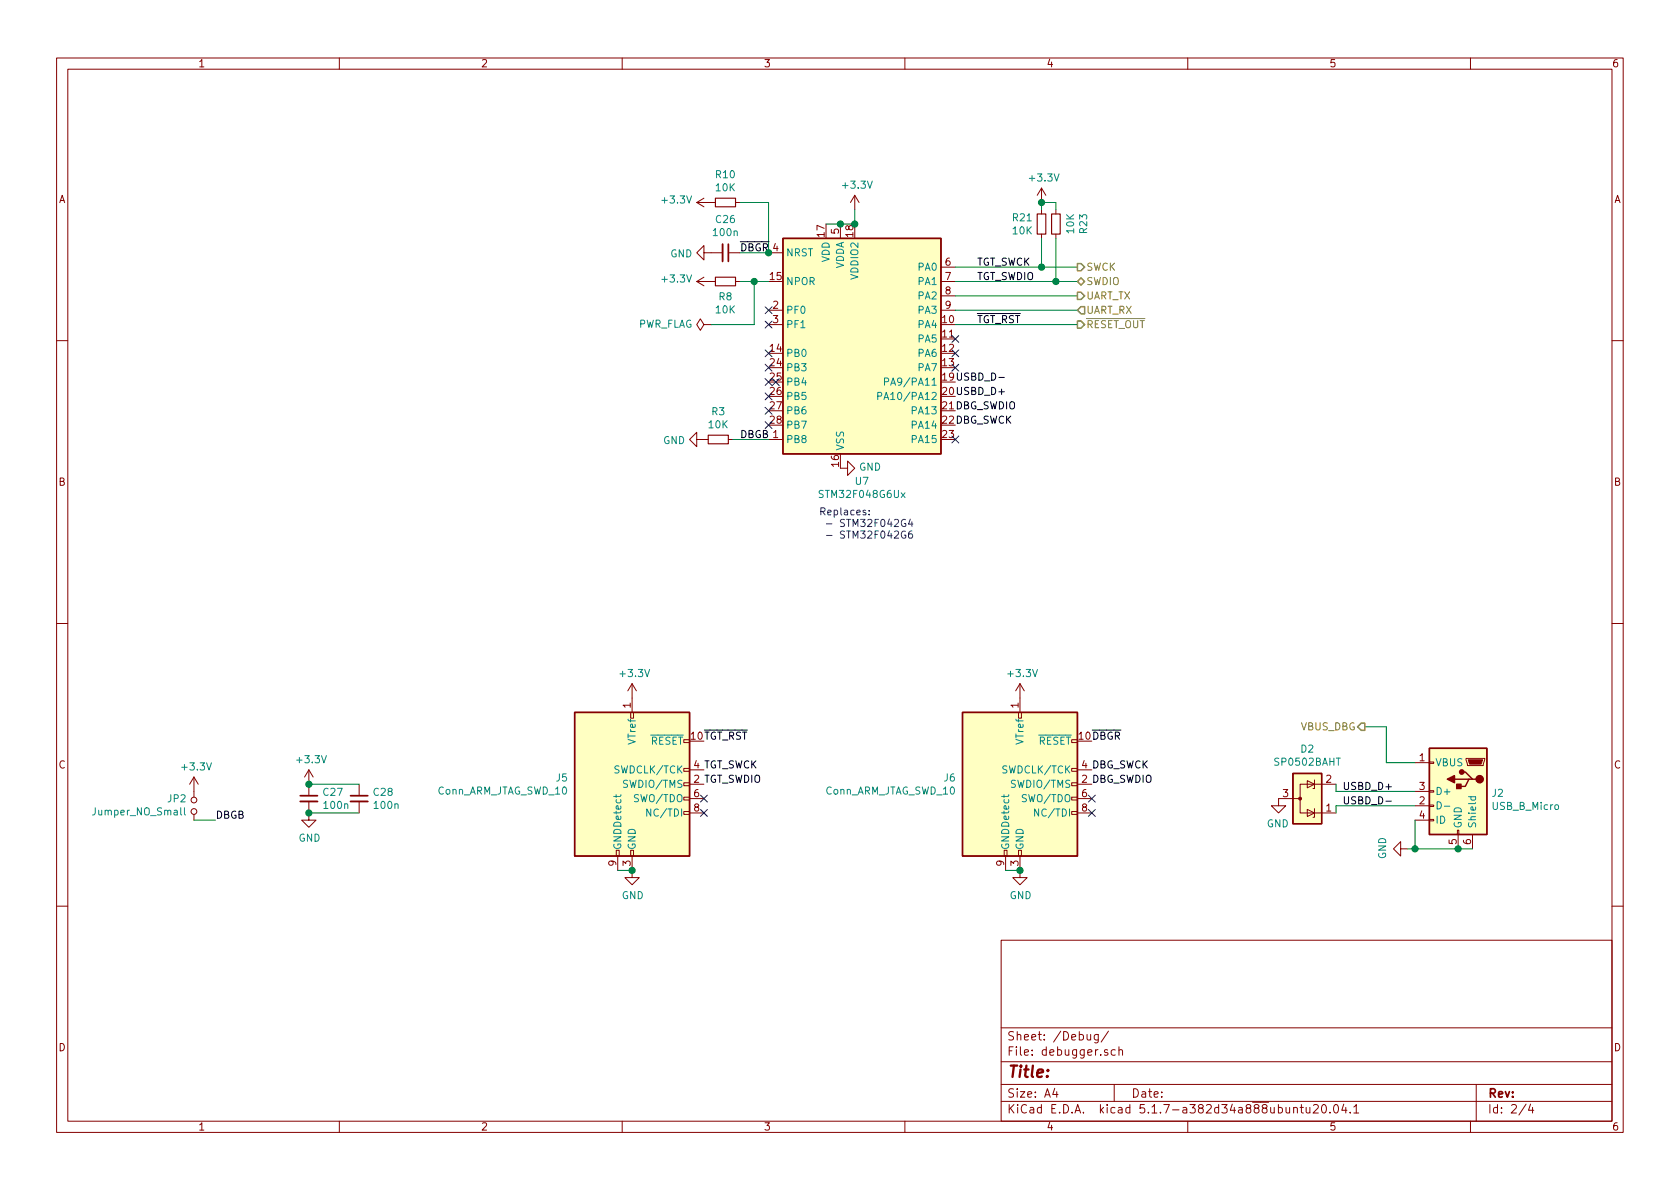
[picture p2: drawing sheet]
EESchema Schematic File Version 4
EELAYER 30 0
EELAYER END
$Descr A4 11693 8268
encoding utf-8
Sheet 2 4
Title ""
Date ""
Rev ""
Comp ""
Comment1 ""
Comment2 ""
Comment3 ""
Comment4 ""
$EndDescr
Text HLabel 7500 1850 2    50   Output ~ 0
SWCK
Text HLabel 7500 1950 2    50   BiDi ~ 0
SWDIO
Text HLabel 7500 2050 2    50   Output ~ 0
UART_TX
Text HLabel 7500 2150 2    50   Input ~ 0
UART_RX
Text HLabel 7500 2250 2    50   Output ~ 0
~RESET_OUT
Text Label 6650 2750 0    50   ~ 0
USBD_D+
Text Label 6650 2650 0    50   ~ 0
USBD_D-
Text Label 9700 5600 2    50   ~ 0
USBD_D-
Text Label 9700 5500 2    50   ~ 0
USBD_D+
$Comp
L power:GND #PWR?
U 1 1
P 9800 5900
AR Path="/6016B592" Ref="#PWR?"  Part="1" 
AR Path="/60158DDC/6016B592" Ref="#PWR043"  Part="1" 
F 0 "#PWR043" H 9800 5650 50  0001 C CNN
F 1 "GND" H 9805 5727 50  0000 C CNN
F 2 "" H 9800 5900 50  0000 C CNN
F 3 "" H 9800 5900 50  0000 C CNN
	1    9800 5900
	0    1    -1   0   
$EndComp
Wire Wire Line
	9800 5900 9850 5900
$Comp
L Power_Protection:SP0502BAHT D?
U 1 1
P 9100 5550
AR Path="/6016B5B3" Ref="D?"  Part="1" 
AR Path="/60158DDC/6016B5B3" Ref="D2"  Part="1" 
F 0 "D2" V 9442 5550 50  0000 C CNN
F 1 "SP0502BAHT" V 9351 5550 50  0000 C CNN
F 2 "Package_TO_SOT_SMD:SOT-23" H 9325 5500 50  0001 L CNN
F 3 "http://www.littelfuse.com/~/media/files/littelfuse/technical%20resources/documents/data%20sheets/sp05xxba.pdf" H 9225 5675 50  0001 C CNN
F 4 "SP0502BAHT" H 9100 5550 50  0001 C CNN "DESCRIPTION"
F 5 "Littlelfuse" H 9100 5550 50  0001 C CNN "MANUFACTURER"
F 6 "SP0502BAHTG" H 9100 5550 50  0001 C CNN "MANUFACTURER_PART_NUMBER"
	1    9100 5550
	0    1    -1   0   
$EndComp
$Comp
L power:GND #PWR?
U 1 1
P 8900 5550
AR Path="/6016B5BB" Ref="#PWR?"  Part="1" 
AR Path="/60158DDC/6016B5BB" Ref="#PWR041"  Part="1" 
F 0 "#PWR041" H 8900 5300 50  0001 C CNN
F 1 "GND" H 8905 5377 50  0000 C CNN
F 2 "" H 8900 5550 50  0000 C CNN
F 3 "" H 8900 5550 50  0000 C CNN
	1    8900 5550
	-1   0    0    -1  
$EndComp
Wire Wire Line
	9300 5500 9300 5450
Wire Wire Line
	9300 5650 9300 5600
Text HLabel 9500 5050 0    50   Output ~ 0
VBUS_DBG
$Comp
L power:+3V3 #PWR?
U 1 1
P 5950 1450
AR Path="/6017C757" Ref="#PWR?"  Part="1" 
AR Path="/60158DDC/6017C757" Ref="#PWR040"  Part="1" 
F 0 "#PWR040" H 5950 1300 50  0001 C CNN
F 1 "+3.3V" H 5965 1623 50  0000 C CNN
F 2 "" H 5950 1450 50  0000 C CNN
F 3 "" H 5950 1450 50  0000 C CNN
	1    5950 1450
	1    0    0    -1  
$EndComp
$Comp
L Device:C_Small C?
U 1 1
P 2150 5550
AR Path="/601846E2" Ref="C?"  Part="1" 
AR Path="/60158DDC/601846E2" Ref="C27"  Part="1" 
F 0 "C27" H 2242 5596 50  0000 L CNN
F 1 "100n" H 2242 5505 50  0000 L CNN
F 2 "Capacitor_SMD:C_0603_1608Metric" H 2150 5550 50  0001 C CNN
F 3 "~" H 2150 5550 50  0001 C CNN
F 4 "Capacitor 100n 0603" H 2150 5550 50  0001 C CNN "DESCRIPTION"
F 5 "CC0603KRX7R9BB104" H 2150 5550 50  0001 C CNN "MANUFACTURER_PART_NUMBER"
F 6 "Yageo" H 2150 5550 50  0001 C CNN "MANUFACTURER"
	1    2150 5550
	1    0    0    -1  
$EndComp
$Comp
L Device:C_Small C?
U 1 1
P 2500 5550
AR Path="/601846E8" Ref="C?"  Part="1" 
AR Path="/60158DDC/601846E8" Ref="C28"  Part="1" 
F 0 "C28" H 2592 5596 50  0000 L CNN
F 1 "100n" H 2592 5505 50  0000 L CNN
F 2 "Capacitor_SMD:C_0603_1608Metric" H 2500 5550 50  0001 C CNN
F 3 "~" H 2500 5550 50  0001 C CNN
F 4 "Capacitor 100n 0603" H 2500 5550 50  0001 C CNN "DESCRIPTION"
F 5 "CC0603KRX7R9BB104" H 2500 5550 50  0001 C CNN "MANUFACTURER_PART_NUMBER"
F 6 "Yageo" H 2500 5550 50  0001 C CNN "MANUFACTURER"
	1    2500 5550
	1    0    0    -1  
$EndComp
Connection ~ 2150 5650
Wire Wire Line
	2150 5650 2500 5650
Connection ~ 2150 5450
Wire Wire Line
	2500 5450 2150 5450
$Comp
L power:+3V3 #PWR?
U 1 1
P 2150 5450
AR Path="/601846FE" Ref="#PWR?"  Part="1" 
AR Path="/60158DDC/601846FE" Ref="#PWR035"  Part="1" 
F 0 "#PWR035" H 2150 5300 50  0001 C CNN
F 1 "+3.3V" H 2165 5623 50  0000 C CNN
F 2 "" H 2150 5450 50  0000 C CNN
F 3 "" H 2150 5450 50  0000 C CNN
	1    2150 5450
	1    0    0    -1  
$EndComp
$Comp
L power:GND #PWR?
U 1 1
P 2150 5650
AR Path="/60184705" Ref="#PWR?"  Part="1" 
AR Path="/60158DDC/60184705" Ref="#PWR036"  Part="1" 
F 0 "#PWR036" H 2150 5400 50  0001 C CNN
F 1 "GND" H 2155 5477 50  0000 C CNN
F 2 "" H 2150 5650 50  0000 C CNN
F 3 "" H 2150 5650 50  0000 C CNN
	1    2150 5650
	1    0    0    -1  
$EndComp
$Comp
L Device:C_Small C?
U 1 1
P 5050 1750
AR Path="/601855FB" Ref="C?"  Part="1" 
AR Path="/60158DDC/601855FB" Ref="C26"  Part="1" 
F 0 "C26" V 5279 1750 50  0000 C CNN
F 1 "100n" V 5188 1750 50  0000 C CNN
F 2 "Capacitor_SMD:C_0603_1608Metric" H 5050 1750 50  0001 C CNN
F 3 "~" H 5050 1750 50  0001 C CNN
F 4 "Capacitor 100n 0603" H 5050 1750 50  0001 C CNN "DESCRIPTION"
F 5 "CC0603KRX7R9BB104" H 5050 1750 50  0001 C CNN "MANUFACTURER_PART_NUMBER"
F 6 "Yageo" H 5050 1750 50  0001 C CNN "MANUFACTURER"
	1    5050 1750
	0    1    -1   0   
$EndComp
Wire Wire Line
	5150 1750 5350 1750
$Comp
L power:GND #PWR?
U 1 1
P 4950 1750
AR Path="/60186733" Ref="#PWR?"  Part="1" 
AR Path="/60158DDC/60186733" Ref="#PWR038"  Part="1" 
F 0 "#PWR038" H 4950 1500 50  0001 C CNN
F 1 "GND" V 4955 1622 50  0000 R CNN
F 2 "" H 4950 1750 50  0000 C CNN
F 3 "" H 4950 1750 50  0000 C CNN
	1    4950 1750
	0    1    1    0   
$EndComp
Text Label 5150 1750 0    50   ~ 0
~DBGR
Text Label 6650 2850 0    50   ~ 0
DBG_SWDIO
Text Label 6650 2950 0    50   ~ 0
DBG_SWCK
$Comp
L Device:R_Small R?
U 1 1
P 5000 3050
AR Path="/60189E41" Ref="R?"  Part="1" 
AR Path="/60158DDC/60189E41" Ref="R3"  Part="1" 
F 0 "R3" V 4804 3050 50  0000 C CNN
F 1 "10K" V 4895 3050 50  0000 C CNN
F 2 "Resistor_SMD:R_0603_1608Metric" H 5000 3050 50  0001 C CNN
F 3 "~" H 5000 3050 50  0001 C CNN
F 4 "Resistor 10K 0603" H 5000 3050 50  0001 C CNN "DESCRIPTION"
F 5 "Yageo" H 5000 3050 50  0001 C CNN "MANUFACTURER"
F 6 "RC0603FR-0710KL" H 5000 3050 50  0001 C CNN "MANUFACTURER_PART_NUMBER"
	1    5000 3050
	0    -1   1    0   
$EndComp
Wire Wire Line
	5100 3050 5350 3050
$Comp
L power:GND #PWR?
U 1 1
P 5850 3250
AR Path="/6018BA84" Ref="#PWR?"  Part="1" 
AR Path="/60158DDC/6018BA84" Ref="#PWR039"  Part="1" 
F 0 "#PWR039" H 5850 3000 50  0001 C CNN
F 1 "GND" V 5855 3122 50  0000 R CNN
F 2 "" H 5850 3250 50  0000 C CNN
F 3 "" H 5850 3250 50  0000 C CNN
	1    5850 3250
	0    -1   -1   0   
$EndComp
Text Label 5150 3050 0    50   ~ 0
DBGB
$Comp
L Connector:USB_B_Micro J2
U 1 1
P 10150 5500
F 0 "J2" H 9920 5489 50  0000 R CNN
F 1 "USB_B_Micro" H 9920 5398 50  0000 R CNN
F 2 "Connector_USB:USB_Micro-B_Molex_47346-0001" H 10300 5450 50  0001 C CNN
F 3 "~" H 10300 5450 50  0001 C CNN
F 4 "USB Micro B Molex 47346-0001" H 10150 5500 50  0001 C CNN "DESCRIPTION"
F 5 "Molex" H 10150 5500 50  0001 C CNN "MANUFACTURER"
F 6 "47346-0001" H 10150 5500 50  0001 C CNN "MANUFACTURER_PART_NUMBER"
	1    10150 5500
	-1   0    0    -1  
$EndComp
Wire Wire Line
	9300 5500 9850 5500
Wire Wire Line
	9300 5600 9850 5600
Connection ~ 10150 5900
Wire Wire Line
	10150 5900 10250 5900
Wire Wire Line
	9850 5700 9850 5900
Connection ~ 9850 5900
Wire Wire Line
	9850 5900 10150 5900
Wire Wire Line
	9500 5050 9650 5050
Wire Wire Line
	9650 5050 9650 5300
Wire Wire Line
	9650 5300 9850 5300
Text Label 7600 5450 0    50   ~ 0
DBG_SWDIO
Text Label 7600 5350 0    50   ~ 0
DBG_SWCK
Text Label 7600 5150 0    50   ~ 0
~DBGR
Text Label 1500 5700 0    50   ~ 0
DBGB
$Comp
L Device:Jumper_NO_Small JP2
U 1 1
P 1350 5600
F 0 "JP2" V 1396 5648 50  0000 L CNN
F 1 "Jumper_NO_Small" V 1305 5648 50  0000 L CNN
F 2 "Connector_PinHeader_2.54mm:PinHeader_1x02_P2.54mm_Vertical" H 1350 5600 50  0001 C CNN
F 3 "~" H 1350 5600 50  0001 C CNN
	1    1350 5600
	0    -1   -1   0   
$EndComp
Wire Wire Line
	1350 5700 1500 5700
$Comp
L power:+3V3 #PWR?
U 1 1
P 1350 5500
AR Path="/60346736" Ref="#PWR?"  Part="1" 
AR Path="/60158DDC/60346736" Ref="#PWR052"  Part="1" 
F 0 "#PWR052" H 1350 5350 50  0001 C CNN
F 1 "+3.3V" H 1365 5673 50  0000 C CNN
F 2 "" H 1350 5500 50  0000 C CNN
F 3 "" H 1350 5500 50  0000 C CNN
	1    1350 5500
	1    0    0    -1  
$EndComp
$Comp
L Connector:Conn_ARM_JTAG_SWD_10 J5
U 1 1
P 4400 5450
F 0 "J5" H 3957 5496 50  0000 R CNN
F 1 "Conn_ARM_JTAG_SWD_10" H 3957 5405 50  0000 R CNN
F 2 "Connector_PinHeader_1.27mm:PinHeader_2x05_P1.27mm_Vertical_SMD" H 4400 5450 50  0001 C CNN
F 3 "http://infocenter.arm.com/help/topic/com.arm.doc.ddi0314h/DDI0314H_coresight_components_trm.pdf" V 4050 4200 50  0001 C CNN
	1    4400 5450
	1    0    0    -1  
$EndComp
$Comp
L power:+3V3 #PWR?
U 1 1
P 4400 4850
AR Path="/60372EC5" Ref="#PWR?"  Part="1" 
AR Path="/60158DDC/60372EC5" Ref="#PWR026"  Part="1" 
F 0 "#PWR026" H 4400 4700 50  0001 C CNN
F 1 "+3.3V" H 4415 5023 50  0000 C CNN
F 2 "" H 4400 4850 50  0000 C CNN
F 3 "" H 4400 4850 50  0000 C CNN
	1    4400 4850
	1    0    0    -1  
$EndComp
$Comp
L power:GND #PWR?
U 1 1
P 4400 6050
AR Path="/60372ECB" Ref="#PWR?"  Part="1" 
AR Path="/60158DDC/60372ECB" Ref="#PWR029"  Part="1" 
F 0 "#PWR029" H 4400 5800 50  0001 C CNN
F 1 "GND" H 4405 5877 50  0000 C CNN
F 2 "" H 4400 6050 50  0000 C CNN
F 3 "" H 4400 6050 50  0000 C CNN
	1    4400 6050
	1    0    0    -1  
$EndComp
Wire Wire Line
	4300 6050 4400 6050
Connection ~ 4400 6050
Wire Wire Line
	6650 1850 7250 1850
Wire Wire Line
	6650 1950 7350 1950
Wire Wire Line
	6650 2050 7500 2050
Wire Wire Line
	6650 2150 7500 2150
Wire Wire Line
	6650 2250 7500 2250
Text Label 6800 1850 0    50   ~ 0
TGT_SWCK
Text Label 6800 1950 0    50   ~ 0
TGT_SWDIO
Text Label 6800 2250 0    50   ~ 0
~TGT_RST
Text Label 4900 5350 0    50   ~ 0
TGT_SWCK
Text Label 4900 5450 0    50   ~ 0
TGT_SWDIO
NoConn ~ 4900 5550
NoConn ~ 4900 5650
Text Label 4900 5150 0    50   ~ 0
~TGT_RST
$Comp
L Connector:Conn_ARM_JTAG_SWD_10 J6
U 1 1
P 7100 5450
F 0 "J6" H 6657 5496 50  0000 R CNN
F 1 "Conn_ARM_JTAG_SWD_10" H 6657 5405 50  0000 R CNN
F 2 "Connector:Tag-Connect_TC2050-IDC-NL_2x05_P1.27mm_Vertical" H 7100 5450 50  0001 C CNN
F 3 "http://infocenter.arm.com/help/topic/com.arm.doc.ddi0314h/DDI0314H_coresight_components_trm.pdf" V 6750 4200 50  0001 C CNN
	1    7100 5450
	1    0    0    -1  
$EndComp
NoConn ~ 7600 5550
NoConn ~ 7600 5650
$Comp
L power:GND #PWR?
U 1 1
P 7100 6050
AR Path="/6038215C" Ref="#PWR?"  Part="1" 
AR Path="/60158DDC/6038215C" Ref="#PWR061"  Part="1" 
F 0 "#PWR061" H 7100 5800 50  0001 C CNN
F 1 "GND" H 7105 5877 50  0000 C CNN
F 2 "" H 7100 6050 50  0000 C CNN
F 3 "" H 7100 6050 50  0000 C CNN
	1    7100 6050
	1    0    0    -1  
$EndComp
Wire Wire Line
	7100 6050 7000 6050
Connection ~ 7100 6050
$Comp
L power:+3V3 #PWR?
U 1 1
P 7100 4850
AR Path="/60383929" Ref="#PWR?"  Part="1" 
AR Path="/60158DDC/60383929" Ref="#PWR053"  Part="1" 
F 0 "#PWR053" H 7100 4700 50  0001 C CNN
F 1 "+3.3V" H 7115 5023 50  0000 C CNN
F 2 "" H 7100 4850 50  0000 C CNN
F 3 "" H 7100 4850 50  0000 C CNN
	1    7100 4850
	1    0    0    -1  
$EndComp
$Comp
L Device:R_Small R?
U 1 1
P 7350 1550
AR Path="/605A9B9C" Ref="R?"  Part="1" 
AR Path="/60158DDC/605A9B9C" Ref="R23"  Part="1" 
F 0 "R23" V 7154 1550 50  0000 C CNN
F 1 "10K" V 7245 1550 50  0000 C CNN
F 2 "Resistor_SMD:R_0603_1608Metric" H 7350 1550 50  0001 C CNN
F 3 "~" H 7350 1550 50  0001 C CNN
F 4 "Resistor 10K 0603" H 7350 1550 50  0001 C CNN "DESCRIPTION"
F 5 "Yageo" H 7350 1550 50  0001 C CNN "MANUFACTURER"
F 6 "RC0603FR-0710KL" H 7350 1550 50  0001 C CNN "MANUFACTURER_PART_NUMBER"
	1    7350 1550
	-1   0    0    -1  
$EndComp
$Comp
L Device:R_Small R?
U 1 1
P 7250 1550
AR Path="/605ABFAC" Ref="R?"  Part="1" 
AR Path="/60158DDC/605ABFAC" Ref="R21"  Part="1" 
F 0 "R21" H 7308 1596 50  0000 L CNN
F 1 "10K" H 7308 1505 50  0000 L CNN
F 2 "Resistor_SMD:R_0603_1608Metric" H 7250 1550 50  0001 C CNN
F 3 "~" H 7250 1550 50  0001 C CNN
F 4 "Resistor 10K 0603" H 7250 1550 50  0001 C CNN "DESCRIPTION"
F 5 "Yageo" H 7250 1550 50  0001 C CNN "MANUFACTURER"
F 6 "RC0603FR-0710KL" H 7250 1550 50  0001 C CNN "MANUFACTURER_PART_NUMBER"
	1    7250 1550
	-1   0    0    -1  
$EndComp
Wire Wire Line
	7250 1650 7250 1850
Connection ~ 7250 1850
Wire Wire Line
	7250 1850 7500 1850
Wire Wire Line
	7350 1650 7350 1950
Connection ~ 7350 1950
Wire Wire Line
	7350 1950 7500 1950
$Comp
L power:+3V3 #PWR?
U 1 1
P 7250 1400
AR Path="/60617550" Ref="#PWR?"  Part="1" 
AR Path="/60158DDC/60617550" Ref="#PWR0115"  Part="1" 
F 0 "#PWR0115" H 7250 1250 50  0001 C CNN
F 1 "+3.3V" H 7265 1573 50  0000 C CNN
F 2 "" H 7250 1400 50  0000 C CNN
F 3 "" H 7250 1400 50  0000 C CNN
	1    7250 1400
	1    0    0    -1  
$EndComp
Wire Wire Line
	7250 1450 7250 1400
Wire Wire Line
	7250 1400 7350 1400
Wire Wire Line
	7350 1400 7350 1450
Connection ~ 7250 1400
$Comp
L MCU_ST_STM32F0:STM32F048G6Ux U7
U 1 1
P 6050 2350
F 0 "U7" H 6000 1361 50  0000 C CNN
F 1 "STM32F048G6Ux" H 6000 1270 50  0000 C CNN
F 2 "Package_DFN_QFN:QFN-28_4x4mm_P0.5mm" H 5450 1550 50  0001 R CNN
F 3 "http://www.st.com/st-web-ui/static/active/en/resource/technical/document/datasheet/DM00109264.pdf" H 6050 2350 50  0001 C CNN
F 4 "STMicroelectronics" H 6050 2350 50  0001 C CNN "MANUFACTURER"
F 5 "STM32F048G6Ux" H 6050 2350 50  0001 C CNN "MANUFACTURER_PART_NUMBER"
F 6 "STM32F048G6Ux" H 6050 2350 50  0001 C CNN "DESCRIPTION"
	1    6050 2350
	1    0    0    -1  
$EndComp
Wire Wire Line
	5750 1550 5850 1550
Wire Wire Line
	5950 1550 5950 1450
Connection ~ 5950 1550
Connection ~ 5850 1550
Wire Wire Line
	5850 1550 5950 1550
NoConn ~ 5350 2450
NoConn ~ 5350 2250
NoConn ~ 5350 2150
NoConn ~ 5350 2550
NoConn ~ 5400 2650
NoConn ~ 5350 2650
NoConn ~ 5350 2750
NoConn ~ 5350 2850
NoConn ~ 5350 2950
NoConn ~ 6650 2550
NoConn ~ 6650 2450
NoConn ~ 6650 2350
NoConn ~ 6650 3050
Text Notes 5700 3750 0    50   ~ 0
Replaces:\n - STM32F042G4\n - STM32F042G6\n
$Comp
L Device:R_Small R?
U 1 1
P 5050 1950
AR Path="/605D434D" Ref="R?"  Part="1" 
AR Path="/60158DDC/605D434D" Ref="R8"  Part="1" 
F 0 "R8" V 5154 1950 50  0000 C CNN
F 1 "10K" V 5245 1950 50  0000 C CNN
F 2 "Resistor_SMD:R_0603_1608Metric" H 5050 1950 50  0001 C CNN
F 3 "~" H 5050 1950 50  0001 C CNN
F 4 "Resistor 10K 0603" H 5050 1950 50  0001 C CNN "DESCRIPTION"
F 5 "Yageo" H 5050 1950 50  0001 C CNN "MANUFACTURER"
F 6 "RC0603FR-0710KL" H 5050 1950 50  0001 C CNN "MANUFACTURER_PART_NUMBER"
	1    5050 1950
	0    -1   1    0   
$EndComp
$Comp
L power:+3V3 #PWR?
U 1 1
P 4950 1950
AR Path="/605D4353" Ref="#PWR?"  Part="1" 
AR Path="/60158DDC/605D4353" Ref="#PWR018"  Part="1" 
F 0 "#PWR018" H 4950 1800 50  0001 C CNN
F 1 "+3.3V" V 4965 2078 50  0000 L CNN
F 2 "" H 4950 1950 50  0000 C CNN
F 3 "" H 4950 1950 50  0000 C CNN
	1    4950 1950
	0    -1   -1   0   
$EndComp
Wire Wire Line
	5350 1950 5250 1950
$Comp
L Device:R_Small R?
U 1 1
P 5050 1400
AR Path="/606425AD" Ref="R?"  Part="1" 
AR Path="/60158DDC/606425AD" Ref="R10"  Part="1" 
F 0 "R10" V 4854 1400 50  0000 C CNN
F 1 "10K" V 4945 1400 50  0000 C CNN
F 2 "Resistor_SMD:R_0603_1608Metric" H 5050 1400 50  0001 C CNN
F 3 "~" H 5050 1400 50  0001 C CNN
F 4 "Resistor 10K 0603" H 5050 1400 50  0001 C CNN "DESCRIPTION"
F 5 "Yageo" H 5050 1400 50  0001 C CNN "MANUFACTURER"
F 6 "RC0603FR-0710KL" H 5050 1400 50  0001 C CNN "MANUFACTURER_PART_NUMBER"
	1    5050 1400
	0    -1   1    0   
$EndComp
$Comp
L power:+3V3 #PWR?
U 1 1
P 4950 1400
AR Path="/60642CCB" Ref="#PWR?"  Part="1" 
AR Path="/60158DDC/60642CCB" Ref="#PWR063"  Part="1" 
F 0 "#PWR063" H 4950 1250 50  0001 C CNN
F 1 "+3.3V" V 4965 1528 50  0000 L CNN
F 2 "" H 4950 1400 50  0000 C CNN
F 3 "" H 4950 1400 50  0000 C CNN
	1    4950 1400
	0    -1   -1   0   
$EndComp
Wire Wire Line
	5150 1400 5350 1400
Wire Wire Line
	5350 1400 5350 1750
Connection ~ 5350 1750
$Comp
L power:PWR_FLAG #FLG?
U 1 1
P 4950 2250
AR Path="/607D1E26" Ref="#FLG?"  Part="1" 
AR Path="/60158DDC/607D1E26" Ref="#FLG0108"  Part="1" 
F 0 "#FLG0108" H 4950 2325 50  0001 C CNN
F 1 "PWR_FLAG" V 4950 2377 50  0000 L CNN
F 2 "" H 4950 2250 50  0001 C CNN
F 3 "~" H 4950 2250 50  0001 C CNN
	1    4950 2250
	0    -1   -1   0   
$EndComp
Wire Wire Line
	4950 2250 5250 2250
Wire Wire Line
	5250 2250 5250 1950
Connection ~ 5250 1950
Wire Wire Line
	5250 1950 5150 1950
$Comp
L power:GND #PWR?
U 1 1
P 4900 3050
AR Path="/608F7DDB" Ref="#PWR?"  Part="1" 
AR Path="/60158DDC/608F7DDB" Ref="#PWR?"  Part="1" 
F 0 "#PWR?" H 4900 2800 50  0001 C CNN
F 1 "GND" V 4905 2922 50  0000 R CNN
F 2 "" H 4900 3050 50  0000 C CNN
F 3 "" H 4900 3050 50  0000 C CNN
	1    4900 3050
	0    1    1    0   
$EndComp
$EndSCHEMATC
